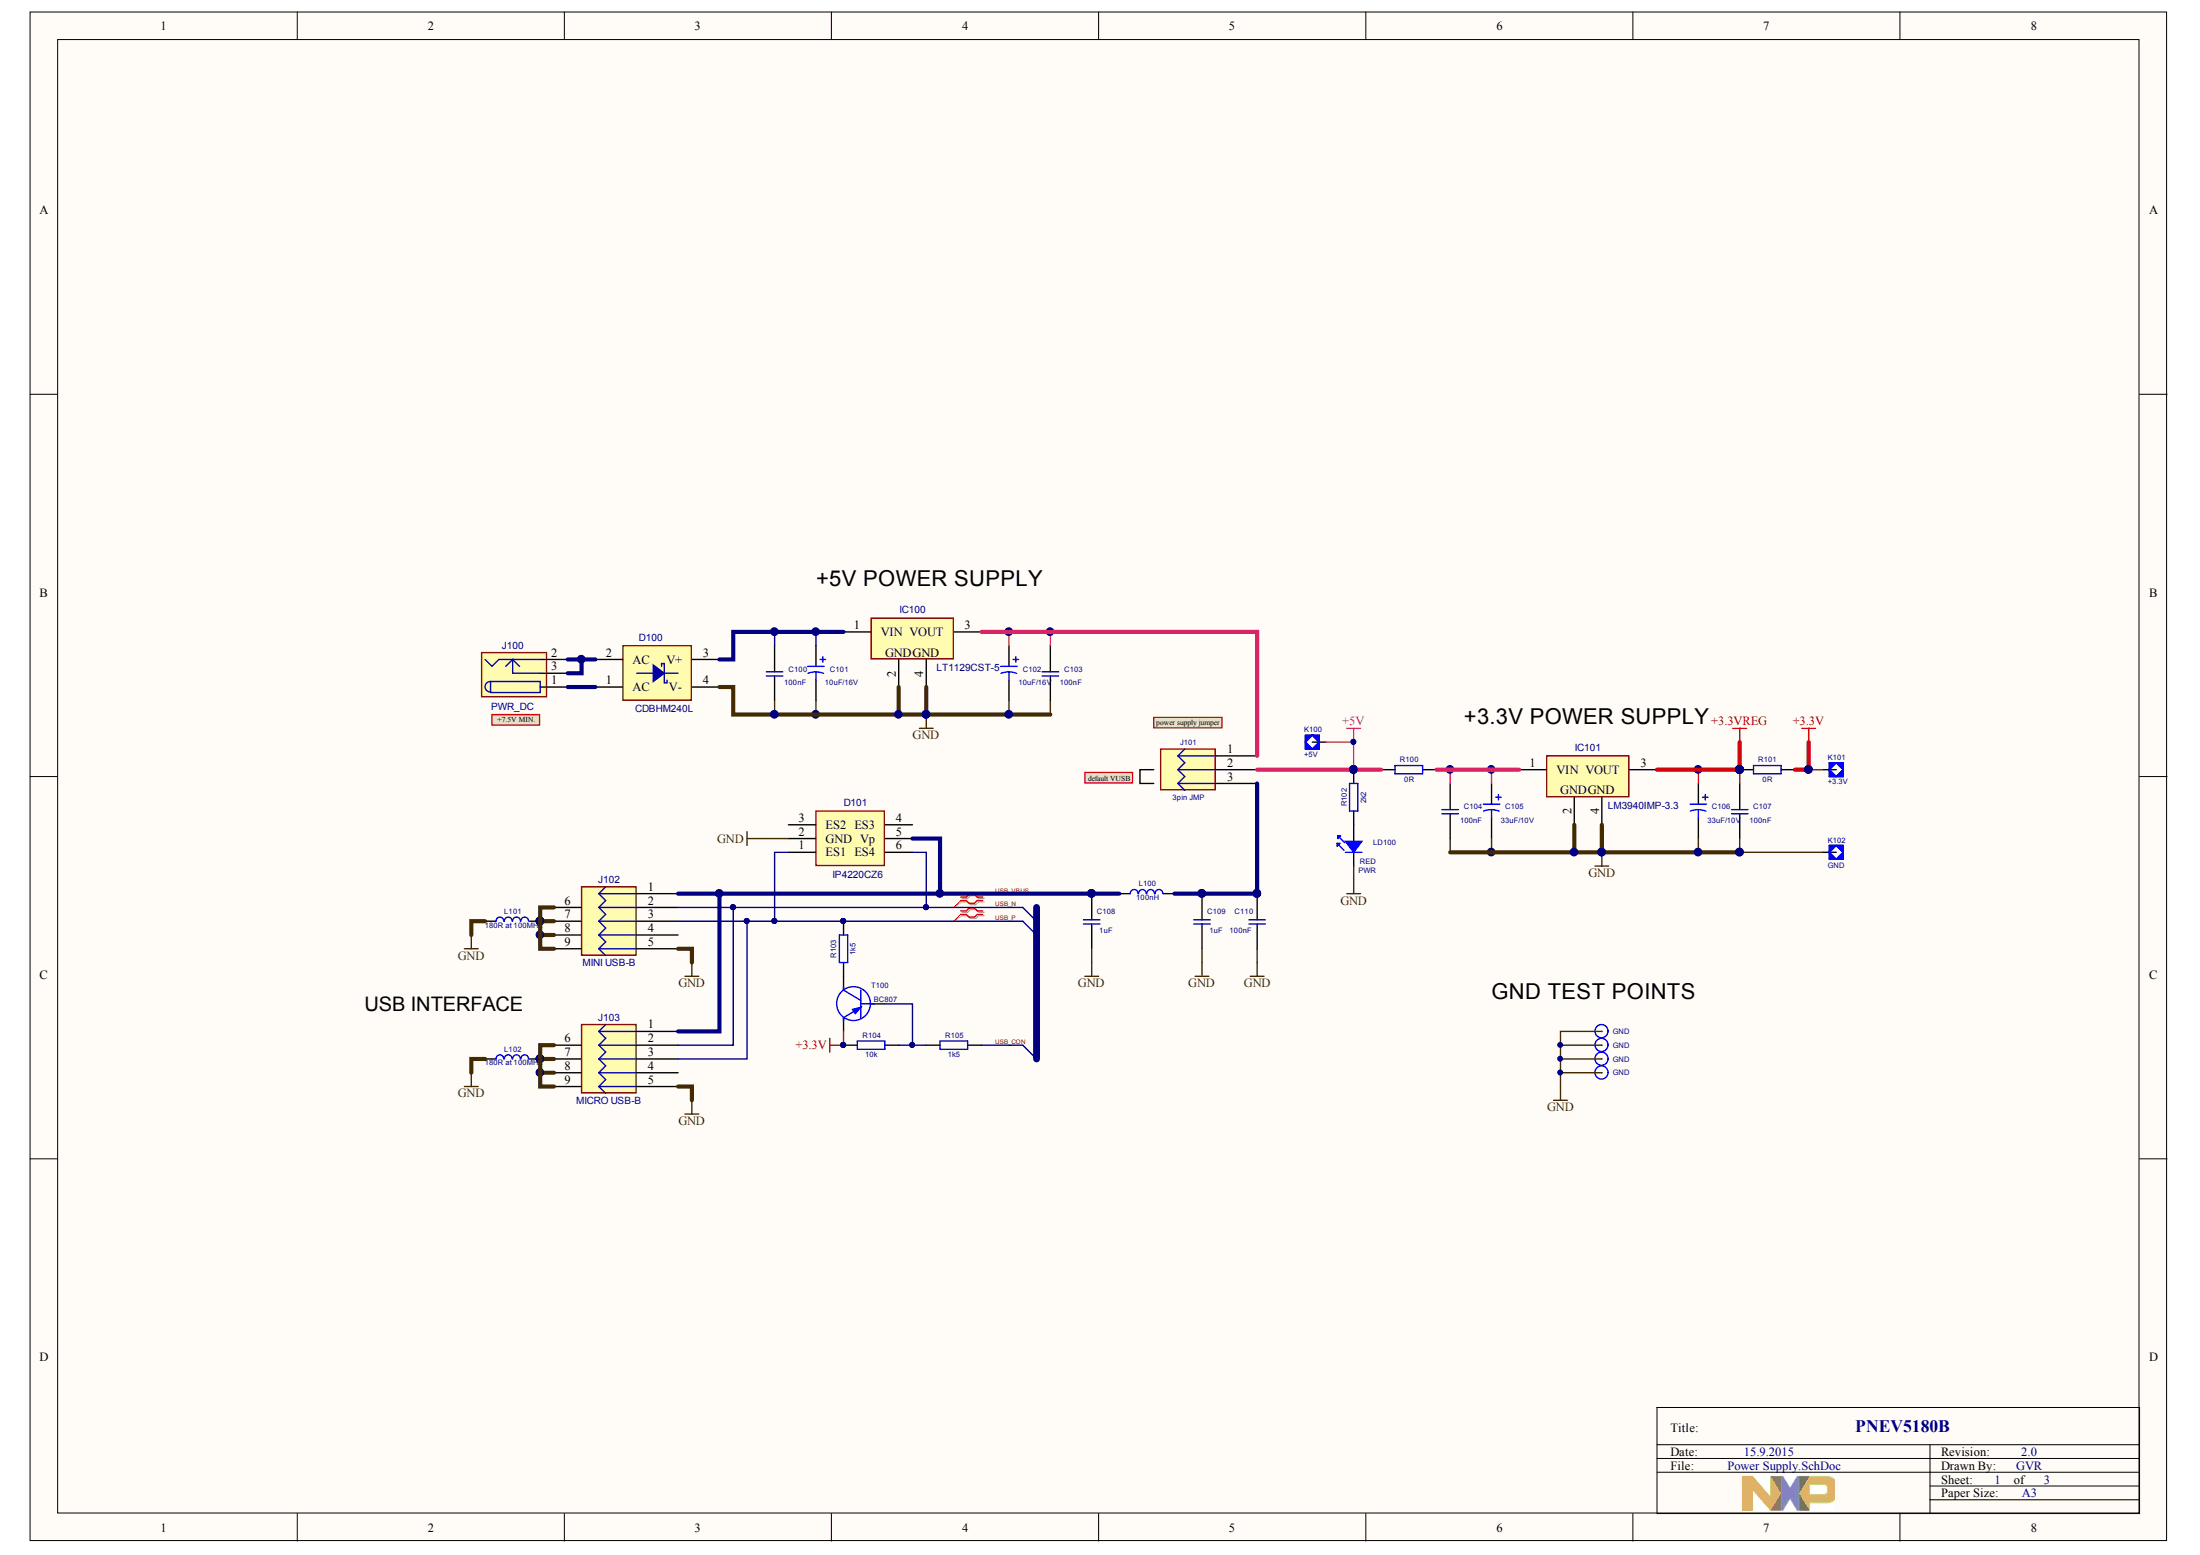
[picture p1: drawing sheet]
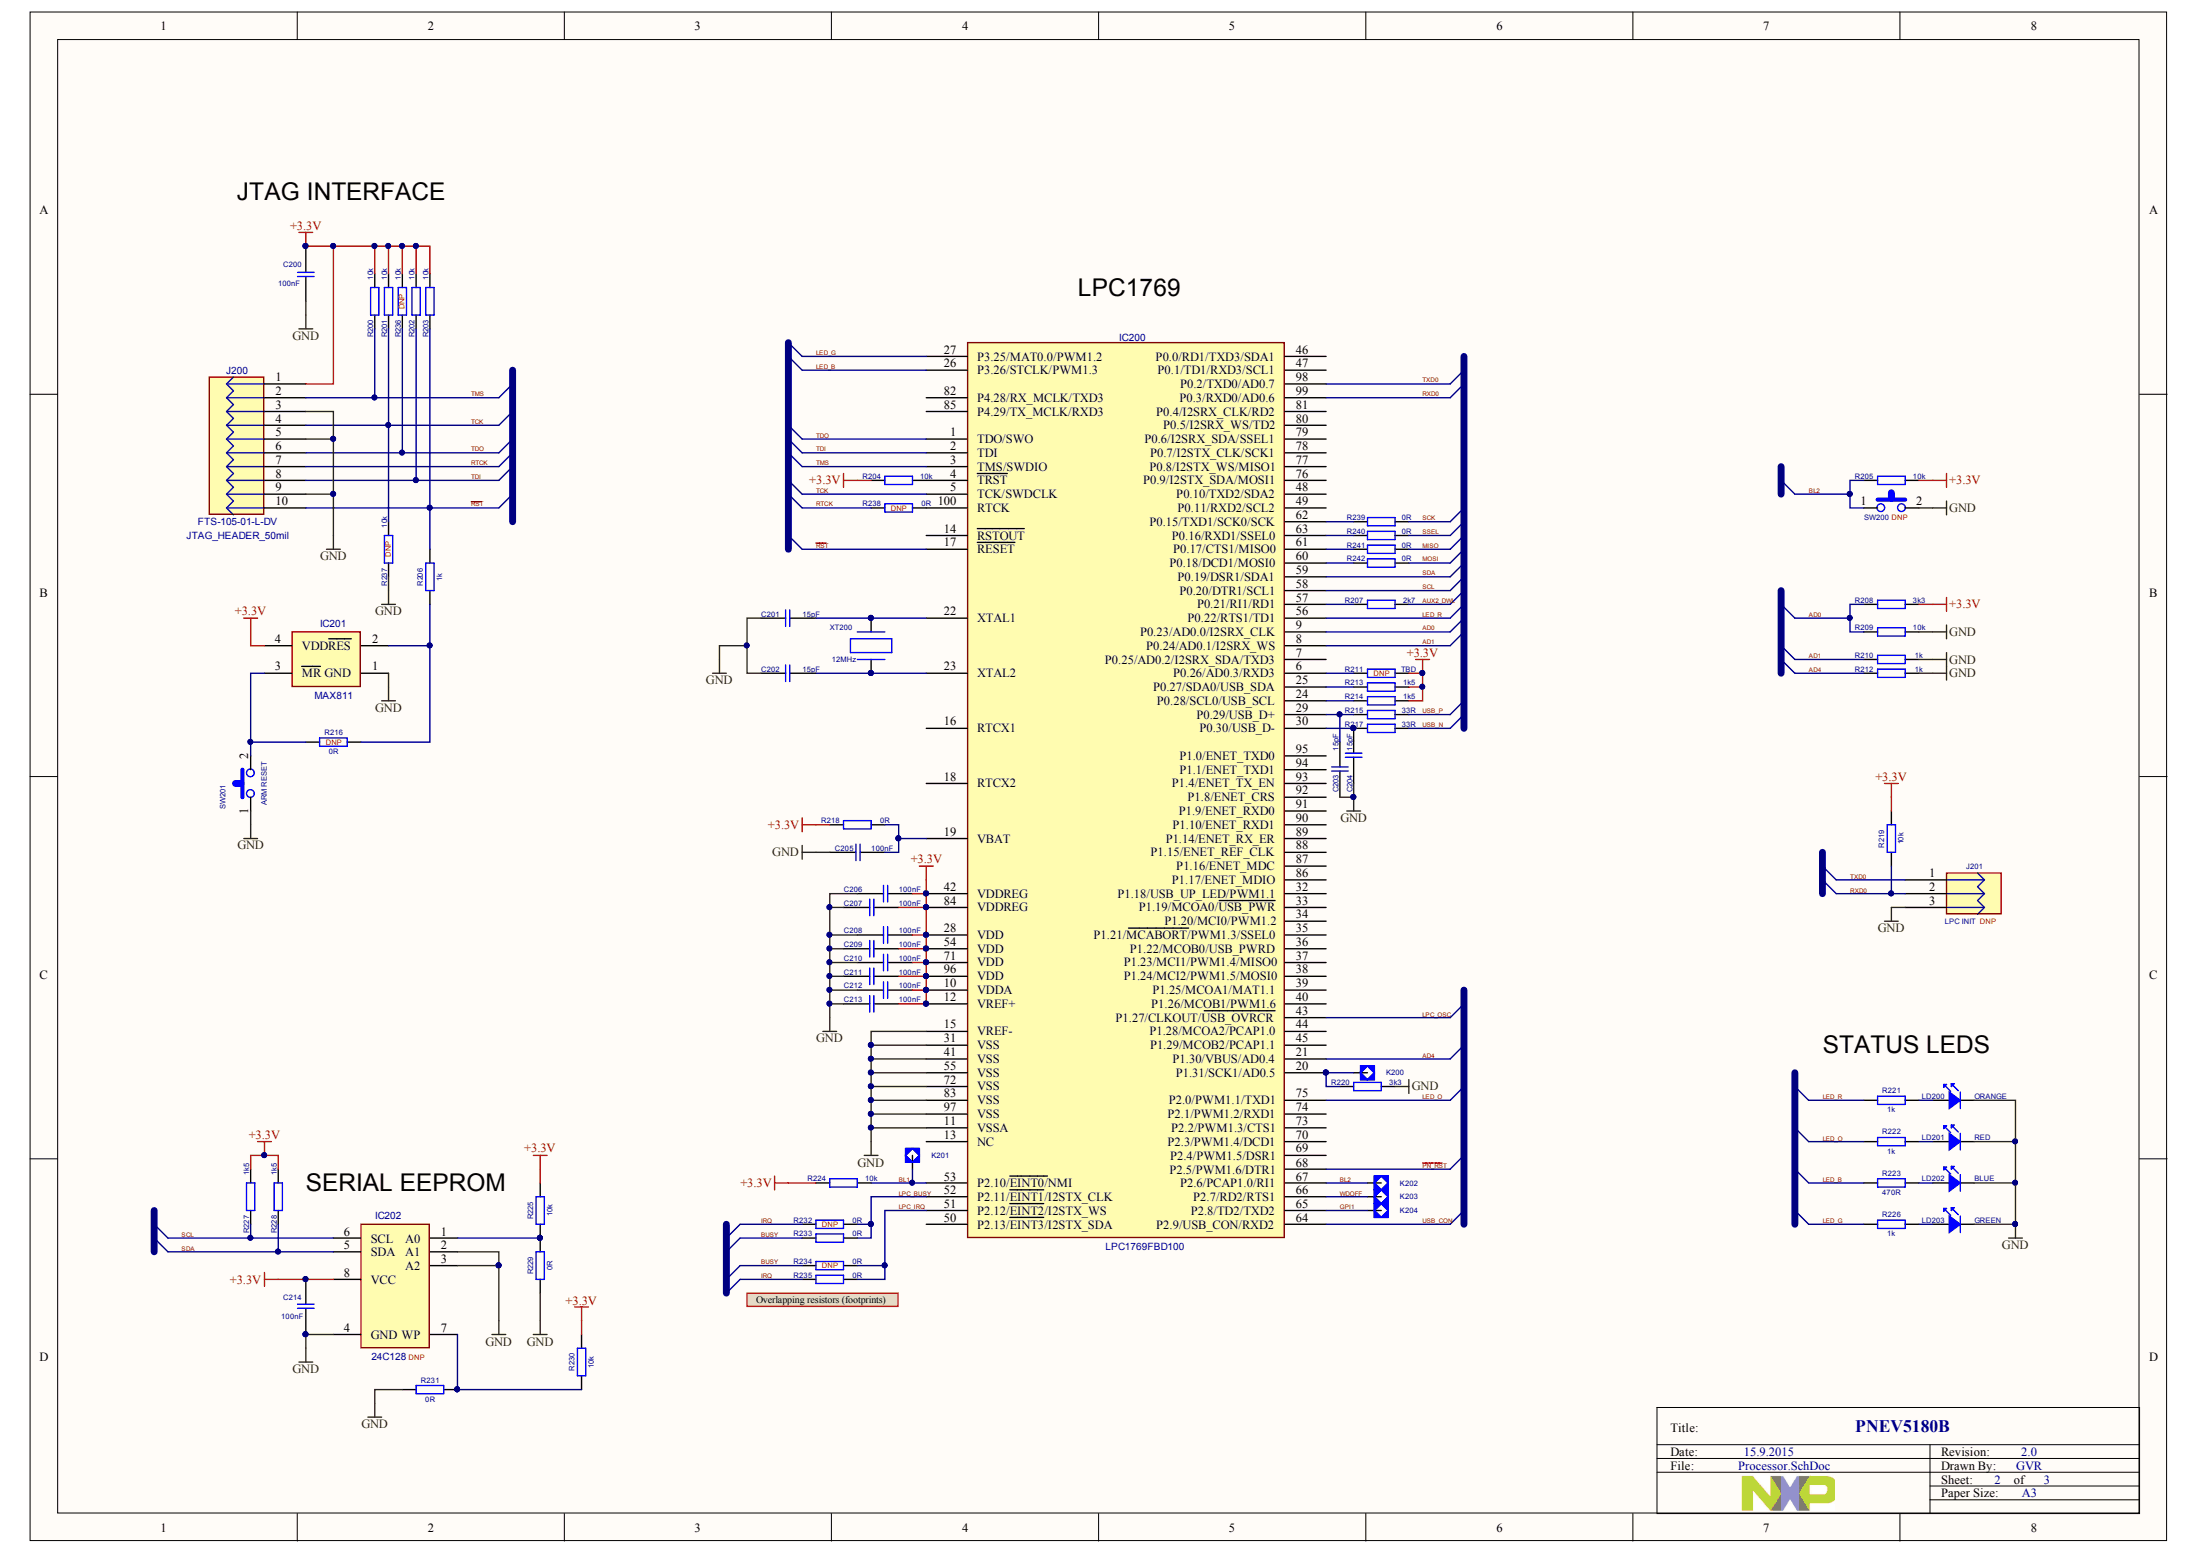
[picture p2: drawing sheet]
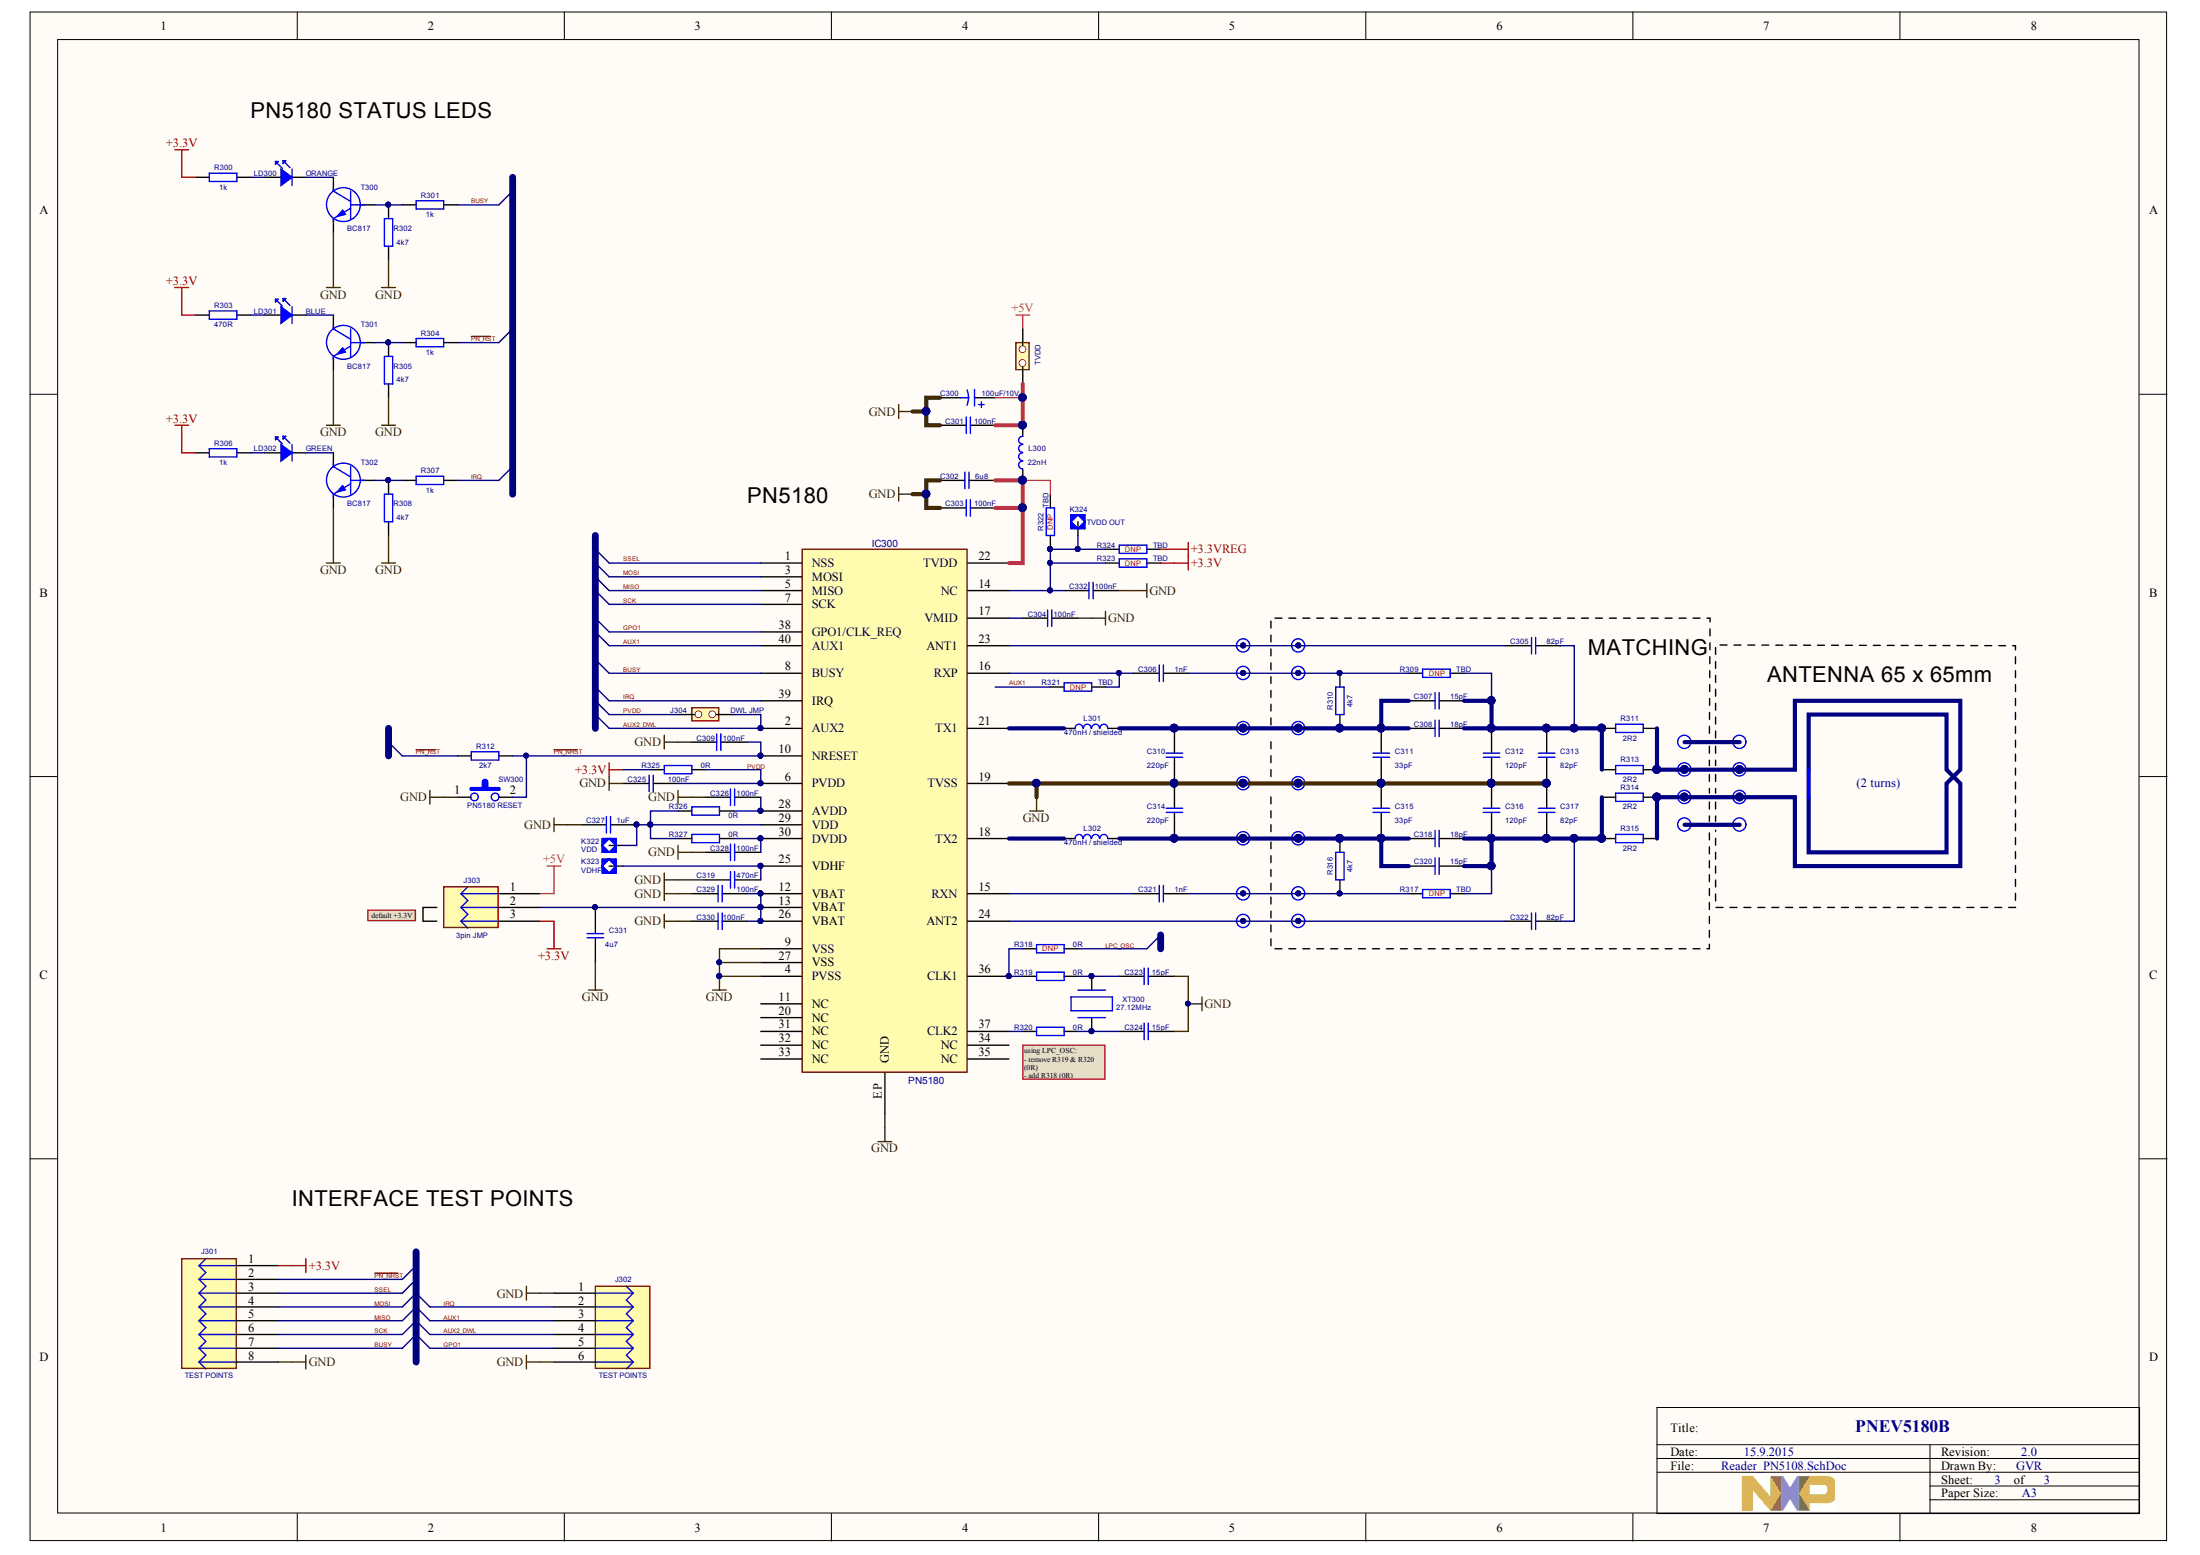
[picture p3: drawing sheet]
# Altium project PNEV5180B_V2.0.PrjPCB
Date: 14.09.2015; Designed_by: ELTIV Bostjan Stumpfel s.p.; Revision: V2.0; Title: PNEV5180B
3 sheets, 219 parts. Net scope: global (net labels, ports and power ports of the same name join across sheets).
Board files: PNEV5180B_V2.0.PcbDoc, PNEV5180B_V2.0 - Panel.PcbDoc
Sheets:
  Power Supply.SchDoc
  Processor.SchDoc
  Reader_PN5108.SchDoc

## Sheet Power Supply.SchDoc: PNEV5180B
size A3; Date: 15.9.2015; DrawnBy: GVR; Address1: A3; Revision: 2.0; SheetNumber: 1; SheetTotal: 3

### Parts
(Parts that share a designator on the sheet are numbered #1, #2 ... from top to bottom, then left to right.)
?#1  (no value)
C100  100nF  [Y0603]
C101  10uF/16V  [CAP_TANT_1206_CASE-A]
C102  10uF/16V  [CAP_TANT_1206_CASE-A]
C103  100nF  [Y0603]
C104  100nF  [Y0603]
C105  33uF/10V  [C_TANTAL_B]
C106  33uF/10V  [C_TANTAL_B]
C107  100nF  [Y0603]
C108  1uF  [Y0603]
C109  1uF  [Y0603]
C110  100nF  [Y0603]
D100  CDBHM240L  [GRETZ_MBS2]
D101  IP4220CZ6  [SOT-457]
IC100  LT1129CST-5  [SOT-223-3]
IC101  LM3940IMP-3.3  [SOT-223-3]
J100  value PWR_DC  [CON_JCK_2.5mm]  (hidden comment: PWR_DC_PJ-202A)
J101  3pin JMP  [CON3M-LINE]
J102  MINI USB-B  [CON_USB-B-MINI_SD-67503-010_5075BMR-05-SM-CR]
J103  MICRO USB-B  [CON_USB_MICRO_B_WE-629 105 136 821]
K100  value +5V  [TESTP_ROUND_1.0mm]  (hidden comment: TP1)
K101  value +3.3V  [TESTP_ROUND_1.0mm]  (hidden comment: TP1)
K102  value GND  [TESTP_ROUND_1.0mm]  (hidden comment: TP1)
K103  value GND  [CON1_PIN_Round_1.0x1.8mm]  (hidden comment: TP_1.0mm)
K104  value GND  [CON1_PIN_Round_1.0x1.8mm]  (hidden comment: TP_1.0mm)
K105  value GND  [CON1_PIN_Round_1.0x1.8mm]  (hidden comment: TP_1.0mm)
K106  value GND  [CON1_PIN_Round_1.0x1.8mm]  (hidden comment: TP_1.0mm)
L100  100nH  [INDCC_1812]
L101  value 180R at 100MHz  [Y0603]  (hidden comment: BLM18PG181SN1)
L102  value 180R at 100MHz  [Y0603]  (hidden comment: BLM18PG181SN1)
LD100  RED  [LED_0603]
R100  0R  [Y0603]
R101  0R  [Y0603]
R102  2k2  [Y0603]
R103  1k5  [Y0603]
R104  10k  [Y0603]
R105  1k5  [Y0603]
T100  BC807  [SOT-23]

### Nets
+3.3V: K101.1 R101.1 R104.2 T100.2(E)
+3.3VREG: C106.1 C107.1 IC101.3(VOUT) R101.2
+5V: J101.2(P2) K100.1 R100.2 R102.2
GND: C100.2 C101.2 C102.2 C103.2 C104.2 C105.2 C106.2 C107.2 C108.2 C109.2 C110.2 D100.4(V-) D101.2(GND) IC100.2(GND) IC100.4(GND) IC101.2(GND) IC101.4(GND) J102.5(GND) J103.5(GND) K102.1 K103.1 K104.1 K105.1 K106.1 L101.1 L102.1 LD100.1
USB_CON: R105.1
USB_N: D101.6(ES4) J102.2(D-) J103.2(D-)
USB_P: D101.1(ES1) J102.3(D+) J103.3(D+) R103.1
USB_VBUS: C108.1 D101.5(Vp) J102.1(VBUS) J103.1(VBUS) L100.1
NetC100_1: C100.1 C101.1 D100.3(V+) IC100.1(VIN)
NetC102_1: C102.1 C103.1 IC100.3(VOUT) J101.1(P1)
NetC104_1: C104.1 C105.1 IC101.1(VIN) R100.1
NetC109_1: C109.1 C110.1 J101.3(P3) L100.2
NetD100_1: D100.1(AC) J100.1
NetD100_2: D100.2(AC) J100.2 J100.3
NetJ102_6: J102.6(Case1) J102.7(Case2) J102.8(Case3) J102.9(Case4) L101.2
NetJ103_6: J103.6(Case1) J103.7(Case2) J103.8(Case3) J103.9(Case4) L102.2
NetLD100_2: LD100.2 R102.1
NetR103_2: R103.2 T100.3(C)
NetR104_1: R104.1 R105.2 T100.1(B)

Not connected (* = marked no-connect by the designer): D101 3(ES2) 4(ES3); J102 4(ID); J103 4(ID)

### Layout directives
differential pair: USB_N, USB_P

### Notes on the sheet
- (near IC100) +5V POWER SUPPLY
- (near J100) +7.5V MIN.
- (near J101) power supply jumper
- +3.3V POWER SUPPLY
- default VUSB
- (near L102) USB INTERFACE
- GND TEST POINTS

## Sheet Processor.SchDoc: PNEV5180B
size A3; Date: 15.9.2015; DrawnBy: GVR; Address1: A3; Revision: 2.0; SheetNumber: 2; SheetTotal: 3

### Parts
(Parts that share a designator on the sheet are numbered #1, #2 ... from top to bottom, then left to right.)
?#2  (no value)
C200  100nF  [Y0603]
C201  15pF  [Y0603]
C202  15pF  [Y0603]
C203  15pF  [Y0603]
C204  15pF  [Y0603]
C205  100nF  [Y0402]
C206  100nF  [Y0402]
C207  100nF  [Y0402]
C208  100nF  [Y0402]
C209  100nF  [Y0402]
C210  100nF  [Y0402]
C211  100nF  [Y0402]
C212  100nF  [Y0402]
C213  100nF  [Y0402]
C214  100nF  [Y0603]
IC200  LPC1769FBD100  [TSQFP50P1600X1600X160-100N]
IC201  MAX811  [SOT143B]
IC202  value 24C128  [SOIC8]  (hidden comment: 24C128 DNP)
J200  FTS-105-01-L-DV  [CON_FTS-105-01-L-DV]
J201  value LPC INIT  [CON3M-LINE]  (hidden comment: LPC INIT DNP)
K200  TP1  [TESTP_ROUND_1.0mm]  (value not drawn)
K201  TP1  [TESTP_ROUND_1.0mm]  (value not drawn)
K202  TP1  [TESTP_ROUND_1.0mm]  (value not drawn)
K203  TP1  [TESTP_ROUND_1.0mm]  (value not drawn)
K204  TP1  [TESTP_ROUND_1.0mm]  (value not drawn)
LD200  ORANGE  [LED_0603]
LD201  RED  [LED_0603]
LD202  BLUE  [LED_0603]
LD203  GREEN  [LED_0603]
R200  10k  [Y0603]
R201  10k  [Y0603]
R202  10k  [Y0603]
R203  10k  [Y0603]
R204  10k  [Y0603]
R205  10k  [Y0603]
R206  1k  [Y0603]
R207  2k7  [Y0603]
R208  3k3  [Y0603]
R209  10k  [Y0603]
R210  1k  [Y0603]
R211  value TBD  [Y0603]  (hidden comment: TBD DNP)
R212  1k  [Y0603]
R213  1k5  [Y0603]
R214  1k5  [Y0603]
R215  33R  [Y0603]
R216  value 0R  [Y0603]  (hidden comment: 0R DNP)
R217  33R  [Y0603]
R218  0R  [Y0603]
R219  10k  [Y0603]
R220  3k3  [Y0603]
R221  1k  [Y0603]
R222  1k  [Y0603]
R223  470R  [Y0603]
R224  10k  [Y0603]
R225  10k  [Y0603]
R226  1k  [Y0603]
R227  1k5  [Y0603]
R228  1k5  [Y0603]
R229  0R  [Y0603]
R230  10k  [Y0603]
R231  0R  [Y0603]
R232  value 0R  [Y0805]  (hidden comment: 0R DNP)
R233  0R  [Y0805]
R234  value 0R  [Y0805]  (hidden comment: 0R DNP)
R235  0R  [Y0805]
R236  value 10k  [Y0603]  (hidden comment: 10k DNP)
R237  value 10k  [Y0603]  (hidden comment: 10k DNP)
R238  value 0R  [Y0603]  (hidden comment: 0R DNP)
R239  0R  [Y0402]
R240  0R  [Y0402]
R241  0R  [Y0402]
R242  0R  [Y0402]
SW200  DTSM-32S-B DNP  [SW_DTSM-32S-B]  (value not drawn)
SW201  DTSM-32S-B  [SW_DTSM-32S-B]  (value not drawn)
XT200  12MHz  [QUARTZ_NX5032GA]

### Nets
+3.3V: C200.1 C206.2 C207.2 C208.2 C209.2 C210.2 C211.2 C212.2 C213.2 C214.2 IC200.10(VDDA) IC200.12(VREF+) IC200.28(VDD) IC200.42(VDDREG) IC200.54(VDD) IC200.71(VDD) IC200.84(VDDREG) IC200.96(VDD) IC201.4(VDD) IC202.8(VCC) J200.1 R200.2 R201.2 R202.2 R203.2 R204.2 R205.1 R208.1 R211.1 R213.1 R214.1 R218.2 R219.2 R224.2 R225.1 R227.1 R228.1 R230.1 R236.2
GND: C200.2 C201.2 C202.2 C203.1 C204.1 C205.1 C206.1 C207.1 C208.1 C209.1 C210.1 C211.1 C212.1 C213.1 C214.1 IC200.11(VSSA) IC200.15(VREF-) IC200.31(VSS) IC200.41(VSS) IC200.55(VSS) IC200.72(VSS) IC200.83(VSS) IC200.97(VSS) IC201.1(GND) IC202.2(A1) IC202.3(A2) IC202.4(GND) J200.3 J200.5 J200.9 J201.3(P3) LD200.1 LD201.1 LD202.1 LD203.1 R209.1 R210.1 R212.1 R220.1 R229.2 R231.2 R237.1 SW200.2 SW201.1
AD0: IC200.9(P0.23/AD0.0/I2SRX_CLK) R208.2 R209.2
AD1: IC200.8(P0.24/AD0.1/I2SRX_WS) R210.2
AD4: IC200.21(P1.30/VBUS/AD0.4) R212.2
AUX2_DWL: R207.1
BL1: IC200.53(P2.10/~{EINT0/}NMI) K201.1 R224.1
BL2: IC200.67(P2.6/PCAP1.0/RI1) K202.1 R205.2 SW200.1
BUSY: R233.1 R234.1
GPI1: IC200.65(P2.8/TD2/TXD2) K204.1
IRQ: R232.1 R235.1
LED_B: IC200.26(P3.26/STCLK/PWM1.3) R223.1
LED_G: IC200.27(P3.25/MAT0.0/PWM1.2) R226.1
LED_O: IC200.75(P2.0/PWM1.1/TXD1) R222.1
LED_R: IC200.56(P0.22/RTS1/TD1) R221.1
LPC_BUSY: IC200.52(P2.11/~{EINT1}/I2STX_CLK) R232.2 R233.2
LPC_IRQ: IC200.51(P2.12/~{EINT2}/I2STX_WS) R234.2 R235.2
LPC_OSC: IC200.43(P1.27/CLKOUT/~{USB_OVRCR})
MISO: R241.1
MOSI: R242.1
~{PN_RST}: IC200.68(P2.5/PWM1.6/DTR1)
~{RST}: IC200.17(~{RESET}) J200.10 R203.1 R206.2
RTCK: J200.7 R238.2
RXD0: IC200.99(P0.3/RXD0/AD0.6) J201.2(P2) R219.1
SCK: R239.1
SCL: IC200.58(P0.20/DTR1/SCL1) IC202.6(SCL) R227.2
SDA: IC200.59(P0.19/DSR1/SDA1) IC202.5(SDA) R228.2
SSEL: R240.1
TCK: IC200.5(TCK/SWDCLK) J200.4 R201.1 R237.2
TDI: IC200.2(TDI) J200.8 R202.1
TDO: IC200.1(TDO/SWO) J200.6 R236.1
TMS: IC200.3(TMS/SWDIO) J200.2 R200.1
TXD0: IC200.98(P0.2/TXD0/AD0.7) J201.1(P1)
USB_CON: IC200.64(P2.9/USB_CON/RXD2)
USB_N: R217.1
USB_P: R215.1
WDOFF: IC200.66(P2.7/RD2/RTS1) K203.1
NetC201_1: C201.1 IC200.22(XTAL1) XT200.2
NetC202_1: C202.1 IC200.23(XTAL2) XT200.1
NetC203_2: C203.2 IC200.29(P0.29/USB_D+) R215.2
NetC204_2: C204.2 IC200.30(P0.30/USB_D-) R217.2
NetC205_2: C205.2 IC200.19(VBAT) R218.1
NetIC200_4: IC200.4(~{TRST}) R204.1
NetIC200_6: IC200.6(P0.26/AD0.3/RXD3) R211.2
NetIC200_20: IC200.20(P1.31/SCK1/AD0.5) K200.1 R220.2
NetIC200_24: IC200.24(P0.28/SCL0/USB_SCL) R214.2
NetIC200_25: IC200.25(P0.27/SDA0/USB_SDA) R213.2
NetIC200_57: IC200.57(P0.21/RI1/RD1) R207.2
NetIC200_60: IC200.60(P0.18/DCD1/MOSI0) R242.2
NetIC200_61: IC200.61(P0.17/CTS1/MISO0) R241.2
NetIC200_62: IC200.62(P0.15/TXD1/SCK0/SCK) R239.2
NetIC200_63: IC200.63(P0.16/RXD1/SSEL0) R240.2
NetIC200_100: IC200.100(RTCK) R238.1
NetIC201_2: IC201.2(~{RES}) R206.1 R216.2
NetIC201_3: IC201.3(~{MR}) R216.1 SW201.2
NetIC202_1: IC202.1(A0) R225.2 R229.1
NetIC202_7: IC202.7(WP) R230.2 R231.1
NetLD200_2: LD200.2 R221.2
NetLD201_2: LD201.2 R222.2
NetLD202_2: LD202.2 R223.2
NetLD203_2: LD203.2 R226.2

Not connected (* = marked no-connect by the designer): IC200 7(P0.25/AD0.2/I2SRX_SDA/TXD3) 13(NC) 14(~{RSTOUT}) 16(RTCX1) 18(RTCX2) 32(P1.18/USB_UP_LED/PWM1.1) 33(P1.19/MCOA0/~{USB_PWR}) 34(P1.20/MCI0/PWM1.2) 35(P1.21/~{MCABORT}/PWM1.3/SSEL0) 36(P1.22/MCOB0/USB_PWRD) 37(P1.23/MCI1/PWM1.4/MISO0) 38(P1.24/MCI2/PWM1.5/MOSI0) 39(P1.25/MCOA1/MAT1.1) 40(P1.26/MCOB1/PWM1.6) 44(P1.28/MCOA2/PCAP1.0) 45(P1.29/MCOB2/PCAP1.1) 46(P0.0/RD1/TXD3/SDA1) 47(P0.1/TD1/RXD3/SCL1) 48(P0.10/TXD2/SDA2) 49(P0.11/RXD2/SCL2) 50(P2.13/~{EINT3}/I2STX_SDA) 69(P2.4/PWM1.5/DSR1) 70(P2.3/PWM1.4/DCD1) 73(P2.2/PWM1.3/CTS1) 74(P2.1/PWM1.2/RXD1) 76(P0.9/I2STX_SDA/MOSI1) 77(P0.8/I2STX_WS/MISO1) 78(P0.7/I2STX_CLK/SCK1) 79(P0.6/I2SRX_SDA/SSEL1) 80(P0.5/I2SRX_WS/TD2) 81(P0.4/I2SRX_CLK/RD2) 82(P4.28/RX_MCLK/TXD3) 85(P4.29/TX_MCLK/RXD3) 86(P1.17/ENET_MDIO) 87(P1.16/ENET_MDC) 88(P1.15/ENET_REF_CLK) 89(P1.14/ENET_RX_ER) 90(P1.10/ENET_RXD1) 91(P1.9/ENET_RXD0) 92(P1.8/ENET_CRS) 93(P1.4/ENET_TX_EN) 94(P1.1/ENET_TXD1) 95(P1.0/ENET_TXD0)

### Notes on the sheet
- JTAG INTERFACE
- LPC1769
- STATUS LEDS
- SERIAL EEPROM
- (near R235) Overlapping resistors (footprints)

## Sheet Reader_PN5108.SchDoc: PNEV5180B
size A3; Date: 15.9.2015; DrawnBy: GVR; Address1: A3; Revision: 2.0; SheetNumber: 3; SheetTotal: 3

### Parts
(Parts that share a designator on the sheet are numbered #1, #2 ... from top to bottom, then left to right.)
?#3  (no value)
C300  100uF/10V  [C_TANTAL_B]
C301  100nF  [Y0603]
C302  6u8  [Y0603]
C303  100nF  [Y0603]
C304  100nF  [Y0603]
C305  82pF  [Y0805]
C306  1nF  [Y0805]
C307  15pF  [Y0805]
C308  18pF  [Y0805]
C309  100nF  [Y0603]
C310  220pF  [Y0805]
C311  33pF  [Y0805]
C312  120pF  [Y0805]
C313  82pF  [Y0805]
C314  220pF  [Y0805]
C315  33pF  [Y0805]
C316  120pF  [Y0805]
C317  82pF  [Y0805]
C318  18pF  [Y0805]
C319  470nF  [Y0603]
C320  15pF  [Y0805]
C321  1nF  [Y0805]
C322  82pF  [Y0805]
C323  15pF  [Y0603]
C324  15pF  [Y0603]
C325  100nF  [Y0402]
C326  100nF  [Y0603]
C327  1uF  [Y0603]
C328  100nF  [Y0603]
C329  100nF  [Y0402]
C330  100nF  [Y0402]
C331  4u7  [Y0603]
C332  100nF  [Y0603]
IC300  PN5180  [QFN50P600X600X100_HS-41N]
J300  TVDD  [CON2]
J301  value TEST POINTS  [CON8M-LINE]  (hidden comment: CON8M_LINE)
J302  value TEST POINTS  [CON6M-LINE]  (hidden comment: CON6M_LINE)
J303  3pin JMP  [CON3M-LINE]
J304  DWL JMP  [CON2]
K300  TP_1.0mm  [CON1_PIN_Round_1.0x1.8mm]  (value not drawn)
K301  TP_1.0mm  [CON1_PIN_Round_1.0x1.8mm]  (value not drawn)
K302  TP_1.0mm  [CON1_PIN_Round_1.0x1.8mm]  (value not drawn)
K303  TP_1.0mm  [CON1_PIN_Round_1.0x1.8mm]  (value not drawn)
K304  TP_1.0mm  [CON1_PIN_Round_1.0x1.8mm]  (value not drawn)
K305  TP_1.0mm  [CON1_PIN_Round_1.0x1.8mm]  (value not drawn)
K306  TP_1.0mm  [CON1_PIN_Round_1.0x1.8mm]  (value not drawn)
K307  TP_1.0mm  [CON1_PIN_Round_1.0x1.8mm]  (value not drawn)
K308  TP_1.0mm  [CON1_PIN_Round_1.0x1.8mm]  (value not drawn)
K309  TP_1.0mm  [CON1_PIN_Round_1.0x1.8mm]  (value not drawn)
K310  TP_1.0mm  [CON1_PIN_Round_1.0x1.8mm]  (value not drawn)
K311  TP_1.0mm  [CON1_PIN_Round_1.0x1.8mm]  (value not drawn)
K312  TP_1.0mm  [CON1_PIN_Round_1.0x1.8mm]  (value not drawn)
K313  TP_1.0mm  [CON1_PIN_Round_1.0x1.8mm]  (value not drawn)
K314  TP_1.0mm  [CON1_PIN_Round_1.0x1.8mm]  (value not drawn)
K315  TP_1.0mm  [CON1_PIN_Round_1.0x1.8mm]  (value not drawn)
K316  TP_1.0mm  [CON1_PIN_Round_1.0x1.8mm]  (value not drawn)
K317  TP_1.0mm  [CON1_PIN_Round_1.0x1.8mm]  (value not drawn)
K318  TP_1.0mm  [CON1_PIN_Round_1.0x1.8mm]  (value not drawn)
K319  TP_1.0mm  [CON1_PIN_Round_1.0x1.8mm]  (value not drawn)
K320  TP_1.0mm  [CON1_PIN_Round_1.0x1.8mm]  (value not drawn)
K321  TP_1.0mm  [CON1_PIN_Round_1.0x1.8mm]  (value not drawn)
K322  value VDD  [TESTP_ROUND_1.0mm]  (hidden comment: TP1)
K323  value VDHF  [TESTP_ROUND_1.0mm]  (hidden comment: TP1)
K324  value TVDD OUT  [TESTP_ROUND_1.0mm]  (hidden comment: TP1)
L300  22nH  [Y0805]
L301  value 470nH / shielded  [INDCC_1812_1210]  (hidden comment: 470nH / shielded (1210))
L302  value 470nH / shielded  [INDCC_1812_1210]  (hidden comment: 470nH / shielded (1210))
LD300  ORANGE  [LED_0603]
LD301  BLUE  [LED_0603]
LD302  GREEN  [LED_0603]
NT1  Net_Tie  [Net_Tie_SMT_0.406mm]  (value not drawn)  (net tie, no BOM)
R300  1k  [Y0603]
R301  1k  [Y0603]
R302  4k7  [Y0603]
R303  470R  [Y0603]
R304  1k  [Y0603]
R305  4k7  [Y0603]
R306  1k  [Y0603]
R307  1k  [Y0603]
R308  4k7  [Y0603]
R309  value TBD  [Y0805]  (hidden comment: TBD DNP)
R310  4k7  [Y0805]
R311  2R2  [Y0805]
R312  2k7  [Y0603]
R313  2R2  [Y0805]
R314  2R2  [Y0805]
R315  2R2  [Y0805]
R316  4k7  [Y0805]
R317  value TBD  [Y0805]  (hidden comment: TBD DNP)
R318  value 0R  [Y0603]  (hidden comment: 0R DNP)
R319  0R  [Y0603]
R320  0R  [Y0603]
R321  value TBD  [Y0603]  (hidden comment: TBD DNP)
R322  value TBD  [Y0603]  (hidden comment: TBD DNP)
R323  value TBD  [Y0603]  (hidden comment: TBD DNP)
R324  value TBD  [Y0603]  (hidden comment: TBD DNP)
R325  0R  [Y0603]
R326  0R  [Y0603]
R327  0R  [Y0603]
SW300  DTSM-32S-B  [SW_DTSM-32S-B]  (value not drawn)
T300  BC817  [SOT-23]
T301  BC817  [SOT-23]
T302  BC817  [SOT-23]
XT300  27.12MHz  [QUARTZ_32SMX]

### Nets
+3.3V: J301.1(P1) J303.3(P3) R300.2 R303.2 R306.2 R323.1 R325.2
+3.3VREG: R324.1
+5V: J300.2 J303.1(P1)
GND: C300.2 C301.1 C302.2 C303.1 C304.1 C309.2 C310.1 C311.1 C312.1 C313.1 C314.2 C315.2 C316.2 C317.2 C319.2 C323.1 C324.1 C325.1 C326.2 C327.2 C328.2 C329.1 C330.1 C331.2 C332.1 IC300.4(PVSS) IC300.9(VSS) IC300.19(TVSS) IC300.27(VSS) IC300.EP(GND) J301.8(P8) J302.1(P1) J302.6(P6) K310.1 K311.1 R302.2 R305.2 R308.2 SW300.1 T300.2(E) T301.2(E) T302.2(E)
AUX1: IC300.40(AUX1) J302.3(P3) R321.2
AUX2_DWL: IC300.2(AUX2) J302.4(P4) J304.2
BUSY: IC300.8(BUSY) J301.7(P7) R301.2
GPO1: IC300.38(GPO1/CLK_REQ) J302.5(P5)
IRQ: IC300.39(IRQ) J302.2(P2) R307.2
LPC_OSC: R318.1
MISO: IC300.5(MISO) J301.5(P5)
MOSI: IC300.3(MOSI) J301.4(P4)
~{PN_NRST}: C309.1 IC300.10(NRESET) J301.2(P2) R312.2 SW300.2
~{PN_RST}: R304.2 R312.1
PVDD: C325.2 IC300.6(PVDD) J304.1 R325.1
SCK: IC300.7(SCK) J301.6(P6)
SSEL: IC300.1(NSS) J301.3(P3)
NetC300_1: C300.1 C301.2 J300.1 L300.2
NetC302_1: C302.1 C303.2 IC300.22(TVDD) L300.1 R322.1
NetC304_2: C304.2 IC300.17(VMID)
NetC305_1: C305.1 IC300.23(ANT1) K300.1 K301.1
NetC305_2: C305.2 C307.2 C308.2 C312.2 C313.2 R309.1 R311.2 R313.2
NetC306_1: C306.1 IC300.16(RXP) R321.1
NetC306_2: C306.2 K302.1 K303.1 R309.2 R310.1
NetC307_1: C307.1 C308.1 C310.2 C311.2 K304.1 K305.1 L301.2 R310.2
NetC314_1: C314.1 C315.1 C318.1 C320.1 K316.1 K317.1 L302.2 R316.1
NetC316_1: C316.1 C317.1 C318.2 C320.2 C322.2 R314.2 R315.2 R317.1
NetC319_1: C319.1 IC300.25(VDHF) K323.1
NetC321_1: C321.1 IC300.15(RXN)
NetC321_2: C321.2 K318.1 K319.1 R316.2 R317.2
NetC322_1: C322.1 IC300.24(ANT2) K320.1 K321.1
NetC323_2: C323.2 R319.1 XT300.3
NetC324_2: C324.2 R320.1 XT300.1
NetC326_1: C326.1 IC300.28(AVDD) R326.1
NetC327_1: C327.1 IC300.29(VDD) K322.1 R326.2 R327.2
NetC328_1: C328.1 IC300.30(DVDD) R327.1
NetC329_2: C329.2 C330.2 C331.1 IC300.12(VBAT) IC300.13(VBAT) IC300.26(VBAT) J303.2(P2)
NetC332_2: C332.2 IC300.14(NC) K324.1 R322.2 R323.2 R324.2
NetIC300_18: IC300.18(TX2) L302.1
NetIC300_21: IC300.21(TX1) L301.1
NetIC300_36: IC300.36(CLK1) R318.2 R319.2
NetIC300_37: IC300.37(CLK2) R320.2
NetK306_1: K306.1 K307.1
NetK308_1: K308.1 K309.1 NT1.1 R311.1 R313.1
NetK312_1: K312.1 K313.1 NT1.2 R314.1 R315.1
NetK314_1: K314.1 K315.1
NetLD300_1: LD300.1 T300.3(C)
NetLD300_2: LD300.2 R300.1
NetLD301_1: LD301.1 T301.3(C)
NetLD301_2: LD301.2 R303.1
NetLD302_1: LD302.1 T302.3(C)
NetLD302_2: LD302.2 R306.1
NetR301_1: R301.1 R302.1 T300.1(B)
NetR304_1: R304.1 R305.1 T301.1(B)
NetR307_1: R307.1 R308.1 T302.1(B)

Not connected (* = marked no-connect by the designer): IC300 11(NC) 20(NC) 31(NC) 32(NC) 33(NC) 34(NC) 35(NC); XT300 2 4

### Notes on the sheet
- PN5180 STATUS LEDS
- PN5180
- MATCHING
- ANTENNA 65 x 65mm
- (near NT1) (2 turns)
- default +3.3V
- (near R320) using LPC_OSC:
  - remove R319 & R320 (0R)
  - add R318 (0R)
- INTERFACE TEST POINTS

## Nets that join several sheets
+3.3V: Power Supply (K101.1 R101.1 R104.2 T100.2), Processor (39 pins), Reader_PN5108 (7 pins)
+3.3VREG: Power Supply (C106.1 C107.1 IC101.3 R101.2), Reader_PN5108 (R324.1)
+5V: Power Supply (J101.2 K100.1 R100.2 R102.2), Reader_PN5108 (J300.2 J303.1)
GND: Power Supply (27 pins), Processor (44 pins), Reader_PN5108 (42 pins)
AUX2_DWL: Processor (R207.1), Reader_PN5108 (IC300.2 J302.4 J304.2)
BUSY: Processor (R233.1 R234.1), Reader_PN5108 (IC300.8 J301.7 R301.2)
IRQ: Processor (R232.1 R235.1), Reader_PN5108 (IC300.39 J302.2 R307.2)
LPC_OSC: Processor (IC200.43), Reader_PN5108 (R318.1)
MISO: Processor (R241.1), Reader_PN5108 (IC300.5 J301.5)
MOSI: Processor (R242.1), Reader_PN5108 (IC300.3 J301.4)
~{PN_RST}: Processor (IC200.68), Reader_PN5108 (R304.2 R312.1)
SCK: Processor (R239.1), Reader_PN5108 (IC300.7 J301.6)
SSEL: Processor (R240.1), Reader_PN5108 (IC300.1 J301.3)
USB_CON: Power Supply (R105.1), Processor (IC200.64)
USB_N: Power Supply (D101.6 J102.2 J103.2), Processor (R217.1)
USB_P: Power Supply (D101.1 J102.3 J103.3 R103.1), Processor (R215.1)
